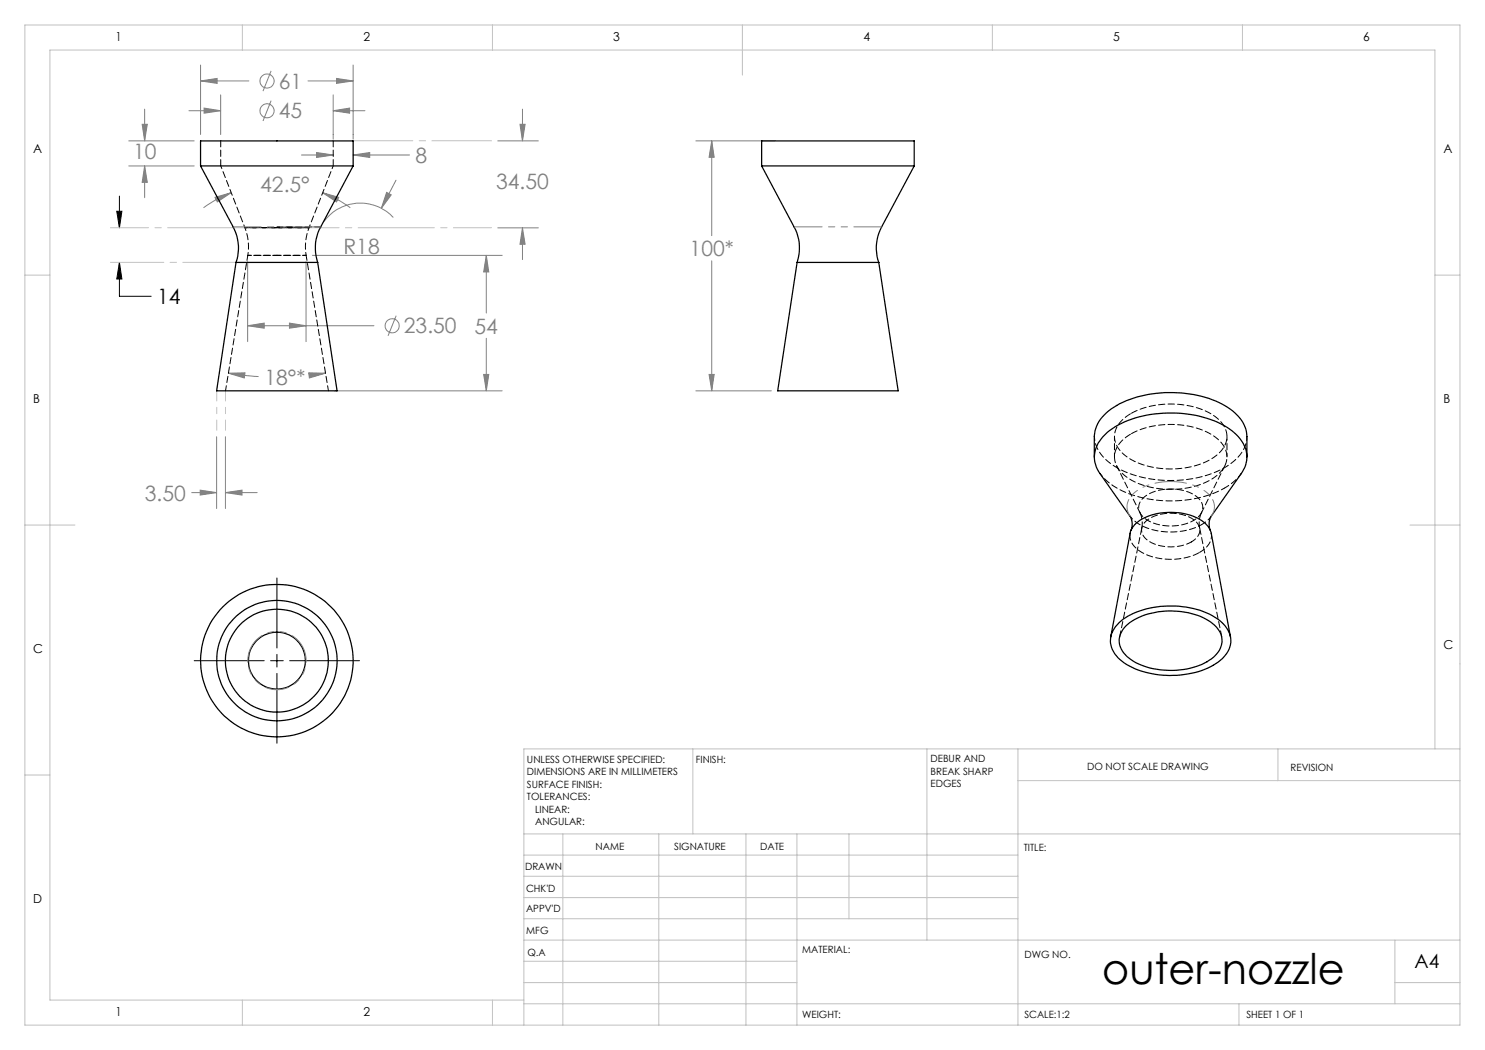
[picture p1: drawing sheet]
<svg xmlns="http://www.w3.org/2000/svg" width="297mm" height="210mm" viewBox="0 0 297 210" stroke-linecap="round" stroke-linejoin="round" font-family="sans-serif">
<g fill="none" stroke="#808080" stroke-width=".2">
<path d="M40.1 16.2l3.3-.5v1zM40.1 13v13.9M40.1 16.2h9.7M44.1 19v7.9M54.2 14.2l-1.6 4M61.6 16.2h9M66.6 19v8.8M67.3 15.7l3.3 .5-3.3 .5zM70.6 13v14.8M25.8 28.2h13M25.8 33.2h13M28.4 24.9h1.1l-.6 3.3z"/>
<path d="M28.9 33.2l.6 3.3h-1.1zM28.9 21.8v6.4M28.9 33.2v6.3M37.8 22.1h6.3M40.8 21.6l3.3 .5-3.3 .5zM43 39.5l3.2-.9-2.7 1.8zM46.2 38.6a22.3 22.3 0 0 0-5.5 2.9M54.2 20.1l-1.6 4.1M60.3 31h6.3M63.3 30.5l3.3 .5-3.3 .5zM64.5 38.6l3.2 .9-.4 .9zM64.5 38.6a23.4 23.4 0 0 1 5.6 2.9"/>
<path d="M66.6 22.1l3.3-.5v1zM66.6 22.1h6.4M70.6 31l3.3-.5v1zM70.6 31h11.3M77.3 38.5l.9 .5-1.9 2.7zM79.2 36l-2.9 5.7M99.6 28.2h8.1M104 24.9h1l-.5 3.3zM104.5 21.8v6.4M139.2 28.2h15.8M142.3 28.2l.5 3.3h-1zM142.3 28.2v18.9"/>
<path d="M49.5 52.3v16M61.2 52.3v16M62.5 51.1h37.9M78.7 43.5a9 9 0 0 0-13.9 .8M97.3 51.1l.5 3.3h-1.1zM97.3 51.1v11.5M99.6 45.6h8.1M104.5 45.6l.5 3.3h-1zM104.5 45.6v6.3M142.3 52.2v26M45.7 74.6h3.3l-.1 1zM45.7 74.6l6 .7"/>
<path d="M49.5 65.1l3.3-.5v1zM49.5 65.1h25.3M57.9 64.6l3.3 .5-3.3 .5zM61.7 74.6h3.4l-3.2 1zM65.1 74.6l-2.8 .4M66.9 78.2h33.5M79.2 63.1l-1.6 4.1M96.7 74.9h1.1l-.5 3.3zM97.3 67.7v10.5M139.2 78.2h15.1M141.8 74.9h1l-.5 3.3zM38.3 98.5h5"/>
<path d="M40 98l3.3 .5-3.3 .5zM43.3 87.3v14.4M45.1 98.5l3.3-.5v1zM45.1 87.3v14.4M45.1 98.5h6.3"/>
<circle cx="53.4" cy="16.2" r="1.42"/>
<circle cx="53.4" cy="22.2" r="1.41"/>
<circle cx="78.4" cy="65.2" r="1.4"/>
</g>
<path d="M23.9 39.2v6.4M23.4 42.3h1l-.5 3.3zM23.9 52.5l.5 3.3h-1zM23.9 52.5v6.8h6.3M55.4 115.6v14M38.8 132.1h14M54.1 132.1h2.6M55.4 130.9v2.5M55.4 134.7v14M57.9 132.1h14" fill="none" stroke="#000" stroke-width=".2"/>
<path d="M70.6 28.2h27.7" fill="none" stroke="#c0c0c0" stroke-width=".2" stroke-dasharray="15.2 1.3 1.3 1.3" stroke-dashoffset="3.3"/>
<path d="M22.1 45.5h76.2" fill="none" stroke="#c0c0c0" stroke-width=".2" stroke-dasharray="15.2 1.3 1.3 1.3" stroke-dashoffset="7.6"/>
<path d="M47.2 52.5h-25.1" fill="none" stroke="#c0c0c0" stroke-width=".2" stroke-dasharray="15.2 1.3 1.3 1.3" stroke-dashoffset="4.6"/>
<path d="M43.4 78.2v7.9M45.1 78.2v7.9" fill="none" stroke="#c0c0c0" stroke-width=".2" stroke-dasharray="15.2 1.3 1.3 1.3" stroke-dashoffset="13.2"/>
<g fill="none" stroke="#c0c0c0" stroke-width=".2">
<path d="M5 5h287v200h-287zM48.5 5v5M98.5 5v5M148.5 5v10M198.5 5v5M248.5 5v5M5 55h5M287 55h5M5 105h10M282 105h10M5 155h5M138.6 149.8v17"/>
<path d="M185.4 149.8v38.2M203.6 149.8v55.2M203.6 156.1h88.4M255.6 149.8v6.3M287 149.8v-139.8h-277v190h94.8M292 149.8h-187.2v55.2M104.8 166.8h187.2M104.8 179.5h98.8M104.8 175.3h98.8M104.8 171h98.8M112.6 166.8v38.2M131.8 166.8v38.2"/>
<path d="M149.2 166.8v38.2M159.4 166.8v38.2M169.8 166.8v17M104.8 183.8h98.8M104.8 196.5h54.6M104.8 192.3h54.6M104.8 188h187.2M279 196.5h13M279 188v12.8M48.5 200v5M98.5 200v5M104.8 200.8h187.2"/>
<path d="M247.8 200.8v4.2"/>
</g>
<path d="M23.4 42.3h1l-.5 3.3zM23.9 52.5l.5 3.3h-1z" fill="#000"/>
<g fill="#808080">
<path d="M104 24.9h1l-.5 3.3zM104.5 45.6l.5 3.3h-1zM40 98l3.3 .5-3.3 .5zM45.1 98.5l3.3-.5v1z"/>
<path d="M40.1 16.2l3.3-.5v1zM67.3 15.7l3.3 .5-3.3 .5zM45.7 74.6h3.3l-.1 1zM61.7 74.6h3.4l-3.2 1zM77.3 38.5l-1 3.2 1.9-2.7zM57.9 64.6l3.3 .5-3.3 .5zM49.5 65.1l3.3-.5v1zM66.6 22.1l3.3-.5v1zM40.8 21.6l3.3 .5-3.3 .5zM64.5 38.6l3.2 .9-.4 .9zM43 39.5l3.2-.9-2.7 1.8zM96.7 74.9h1.1l-.5 3.3zM97.3 51.1l.5 3.3h-1.1zM28.9 33.2l.6 3.3h-1.1zM28.4 24.9h1.1l-.6 3.3zM63.3 30.5l3.3 .5-3.3 .5zM70.6 31l3.3-.5v1zM142.3 28.2l.5 3.3h-1zM141.8 74.9h1l-.5 3.3z"/>
</g>
<g fill="none" stroke="#000" stroke-width=".25">
<path d="M40.1 33.2l6.5 12.2a8.9 8.9 0 0 1 .6 7.1M40.1 33.2h30.5M40.1 33.2v-5h30.5v5M70.6 33.2l-6.5 12.2a8.7 8.7 0 0 0-.6 7.1M152.3 33.2l6.5 12.2a8.7 8.7 0 0 1 .6 7.1M152.3 33.2h30.5M152.3 33.2v-5h30.5v5M182.8 33.2l-6.5 12.2a8.9 8.9 0 0 0-.5 7.1M47.2 52.5h16.3M47.2 52.5l-3.9 25.7h24.1l-3.9-25.7M159.4 52.5h16.4M159.4 52.5l-3.9 25.7h24.1l-3.8-25.7"/>
<path d="M218.9 91.4v-4.1a7.2 7.2 0 0 1 3.9-5.9 23 23 0 0 1 15.9-2.5 15 15 0 0 1 9.5 5.1 5.5 5.5 0 0 1 1.2 3.3v4.1M226.2 106a3.2 3.2 0 0 0-.2-2.7l-6-8.6a5.7 5.7 0 0 1 1.1-7.8 18.2 18.2 0 0 1 11.5-4.3 21.3 21.3 0 0 1 13.8 3.6 6.3 6.3 0 0 1 2.7 6.8l-.9 1.7-6 8.6a3 3 0 0 0-.2 2.7M222.1 127.4l3.9-20.7a5 5 0 0 1 3.8-3.5 12.4 12.4 0 0 1 10.9 1.2 3.9 3.9 0 0 1 1.6 2.3l3.8 20.7M223.8 124.6a15.4 15.4 0 0 1 10.5-3.4 14.7 14.7 0 0 1 10.4 3.6 4.6 4.6 0 0 1-.6 7.3 16.8 16.8 0 0 1-12.4 2.9 12.9 12.9 0 0 1-8.7-4.2 4.6 4.6 0 0 1 .8-6.2zM225.2 125.2a13.9 13.9 0 0 1 11.2-2.9 10.5 10.5 0 0 1 7.4 3.8 4.1 4.1 0 0 1-1.5 5.7 15.6 15.6 0 0 1-13 1.6 7.5 7.5 0 0 1-5.4-4.4 4.1 4.1 0 0 1 1.3-3.8z"/>
<circle cx="55.4" cy="132.1" r="12"/>
<circle cx="55.4" cy="132.1" r="15.3"/>
<circle cx="55.4" cy="132.1" r="5.7"/>
<circle cx="55.4" cy="132.1" r="10.3"/>
</g>
<path d="M44.1 28.2v5M66.6 33.2v-5M228 102.5a4.8 4.8 0 0 1 .4 3.1M228.4 105.6l-4.5 21.8M239.9 105.6a4.9 4.9 0 0 1 .4-3.1M244.4 127.4l-4.5-21.8" fill="none" stroke="#000" stroke-width=".2" stroke-dasharray="1.3 .6"/>
<path d="M44.1 33.2l4.9 12.3M49 45.5a10.5 10.5 0 0 1 .6 5.6M61.2 51.1a10.5 10.5 0 0 1 .6-5.6M61.8 45.5l4.8-12.3M238.7 104.1a2.77 2.77 0 0 0 1.5-3.8 7.1 7.1 0 0 0-6.2-2.5 7.2 7.2 0 0 0-5.9 2.4 2.62 2.62 0 0 0 1.3 3.8 10 10 0 0 0 9.3 .1" fill="none" stroke="#000" stroke-width=".2" stroke-dasharray="1.3 .6" stroke-dashoffset=".7"/>
<path d="M49.6 51.1l-4.5 27.1M55.4 45.5h6.4h-12.8h6.4M65.7 78.2l-4.5-27.1M223.3 93.2l4.7 9.3M238.3 108.4a2.48 2.48 0 0 0 1.3-3.6 7.4 7.4 0 0 0-7.2-2 4.8 4.8 0 0 0-4 2.8 3 3 0 0 0 2.3 3.1 9.2 9.2 0 0 0 7.6-.3M240.3 102.5l4.7-9.3" fill="none" stroke="#000" stroke-width=".2" stroke-dasharray="1.3 .6" stroke-dashoffset=".2"/>
<path d="M55.4 45.4h8.7M239.9 110.5a3.8 3.8 0 0 0 2.4-3.8" fill="none" stroke="#000" stroke-width=".2" stroke-dasharray="1.3 .6" stroke-dashoffset=".1"/>
<path d="M55.4 51.1h5.8h-11.6h5.8" fill="none" stroke="#000" stroke-width=".2" stroke-dasharray="1.3 .6" stroke-dashoffset=".4"/>
<path d="M64.1 45.4h-17.5M176.3 45.4h-17.4" fill="none" stroke="#808080" stroke-width=".2" stroke-dasharray="6.3 1.3 1.3 1.3 1.3 1.3" stroke-dashoffset=".8"/>
<path d="M55.4 137.9a5.8 5.8 0 0 0 5.1-8.5 5.8 5.8 0 0 0-10-.5 5.8 5.8 0 0 0 4.4 9h.5" fill="none" stroke="#808080" stroke-width=".2" stroke-dasharray="6.3 1.3 1.3 1.3 1.3 1.3" stroke-dashoffset="3.9"/>
<path d="M226.2 86.8a17.4 17.4 0 0 1 16.5 .4 4.7 4.7 0 0 1 2.4 5.8 9 9 0 0 1-6.2 4.3 17.3 17.3 0 0 1-13.5-1.9 4.6 4.6 0 0 1-2.1-5.8 7 7 0 0 1 2.9-2.8M226.2 82.7a17.4 17.4 0 0 1 16.5 .4 4.7 4.7 0 0 1 2.4 5.8 9 9 0 0 1-6.2 4.3 17.3 17.3 0 0 1-13.5-1.8 4.6 4.6 0 0 1-2.1-5.9 7 7 0 0 1 2.9-2.8M226 106.7a3.8 3.8 0 0 0 2.4 3.8 12.7 12.7 0 0 0 11.5 0" fill="none" stroke="#000" stroke-width=".2" stroke-dasharray="1.3 .6" stroke-dashoffset="-.1"/>
<path d="M244.9 97.6a10.3 10.3 0 0 0 3.4-2.9M240.3 104.9l1.2-.8 .7-.8" fill="none" stroke="#000" stroke-width=".2" stroke-dasharray="1.3 .6" stroke-dashoffset=".3"/>
<path d="M220 94.7a14.2 14.2 0 0 0 8.7 4.9 24 24 0 0 0 16.2-2M222.9 87.3v4.1M245.4 91.4v-4.1M249.4 87.3a7.4 7.4 0 0 1-4.2 6.1 23.6 23.6 0 0 1-22.3-.1 7.3 7.3 0 0 1-4-6M226 103.3a9.6 9.6 0 0 0 7.4 3.1 13 13 0 0 0 6.9-1.5" fill="none" stroke="#000" stroke-width=".2" stroke-dasharray="1.3 .6" stroke-dashoffset=".5"/>
<path d="M242.2 103.3a3.4 3.4 0 0 0-1.1-5 13.1 13.1 0 0 0-14.1 .2 3.3 3.3 0 0 0-1 4.8" fill="none" stroke="#808080" stroke-width=".2" stroke-dasharray="6.3 1.3 1.3 1.3 1.3 1.3" stroke-dashoffset="2.8"/>
<text font-size="8.5" x="220.5" y="196.7">outer-nozzle</text>
<g font-size="4.2" fill="#808080">
<text x="55.8" y="17.7">61</text>
<text x="55.8" y="23.7">45</text>
<text x="26.6" y="31.8">10</text>
<text x="83.1" y="32.6">8</text>
<text x="52" y="38.4">42.5°</text>
<text x="99.2" y="37.8">34.50</text>
<text x="68.7" y="50.7">R18</text>
<text x="137.9" y="51.2">100*</text>
<text x="80.8" y="66.7">23.50</text>
<text x="94.9" y="66.7">54</text>
<text x="52.9" y="77">18°*</text>
<text x="29" y="100.1">3.50</text>
</g>
<text font-size="4.2" x="31.4" y="60.8">14</text>
<text font-size="3.9" x="282.9" y="193.6">A4</text>
<g font-size="2.5">
<text x="23.1" y="8.2">1</text>
<text x="72.7" y="8.2">2</text>
<text x="122.7" y="8.2">3</text>
<text x="172.7" y="8.2">4</text>
<text x="222.7" y="8.2">5</text>
<text x="272.7" y="8.2">6</text>
<text x="6.7" y="30.7">A</text>
<text x="288.7" y="30.7">A</text>
<text x="6.7" y="80.7">B</text>
<text x="288.7" y="80.7">B</text>
<text x="6.7" y="130.7">C</text>
<text x="288.7" y="129.7">C</text>
<text x="6.7" y="180.7">D</text>
<text x="23.1" y="203.2">1</text>
<text x="72.7" y="203.2">2</text>
</g>
<g font-size="2">
<text x="105.4" y="152.6">UNLESS OTHERWISE SPECIFIED:</text>
<text x="105.4" y="155.1">DIMENSIONS ARE IN MILLIMETERS</text>
<text x="139.2" y="152.6">FINISH:</text>
<text x="186.1" y="152.5">DEBUR AND</text>
<text x="186.1" y="155">BREAK SHARP</text>
<text x="217.4" y="154">DO NOT SCALE DRAWING</text>
<text x="258.1" y="154.2">REVISION</text>
<text x="105.4" y="157.6">SURFACE FINISH:</text>
<text x="105.4" y="160.1">TOLERANCES:</text>
<text x="186.1" y="157.5">EDGES</text>
<text x="107" y="162.6">LINEAR:</text>
<text x="107" y="165.1">ANGULAR:</text>
<text x="119.1" y="170">NAME</text>
<text x="134.8" y="169.9">SIGNATURE</text>
<text x="152" y="169.9">DATE</text>
<text x="204.8" y="170.2">TITLE:</text>
<text x="105" y="174.1">DRAWN</text>
<text x="105.2" y="178.3">CHK'D</text>
<text x="105.2" y="182.4">APPV'D</text>
<text x="105.3" y="186.8">MFG</text>
<text x="105.5" y="191.1">Q.A</text>
<text x="160.5" y="190.5">MATERIAL:</text>
<text x="204.9" y="191.6">DWG NO.</text>
<text x="160.4" y="203.5">WEIGHT:</text>
<text x="204.9" y="203.6">SCALE:1:2</text>
<text x="249.3" y="203.6">SHEET 1 OF 1</text>
</g>
</svg>
